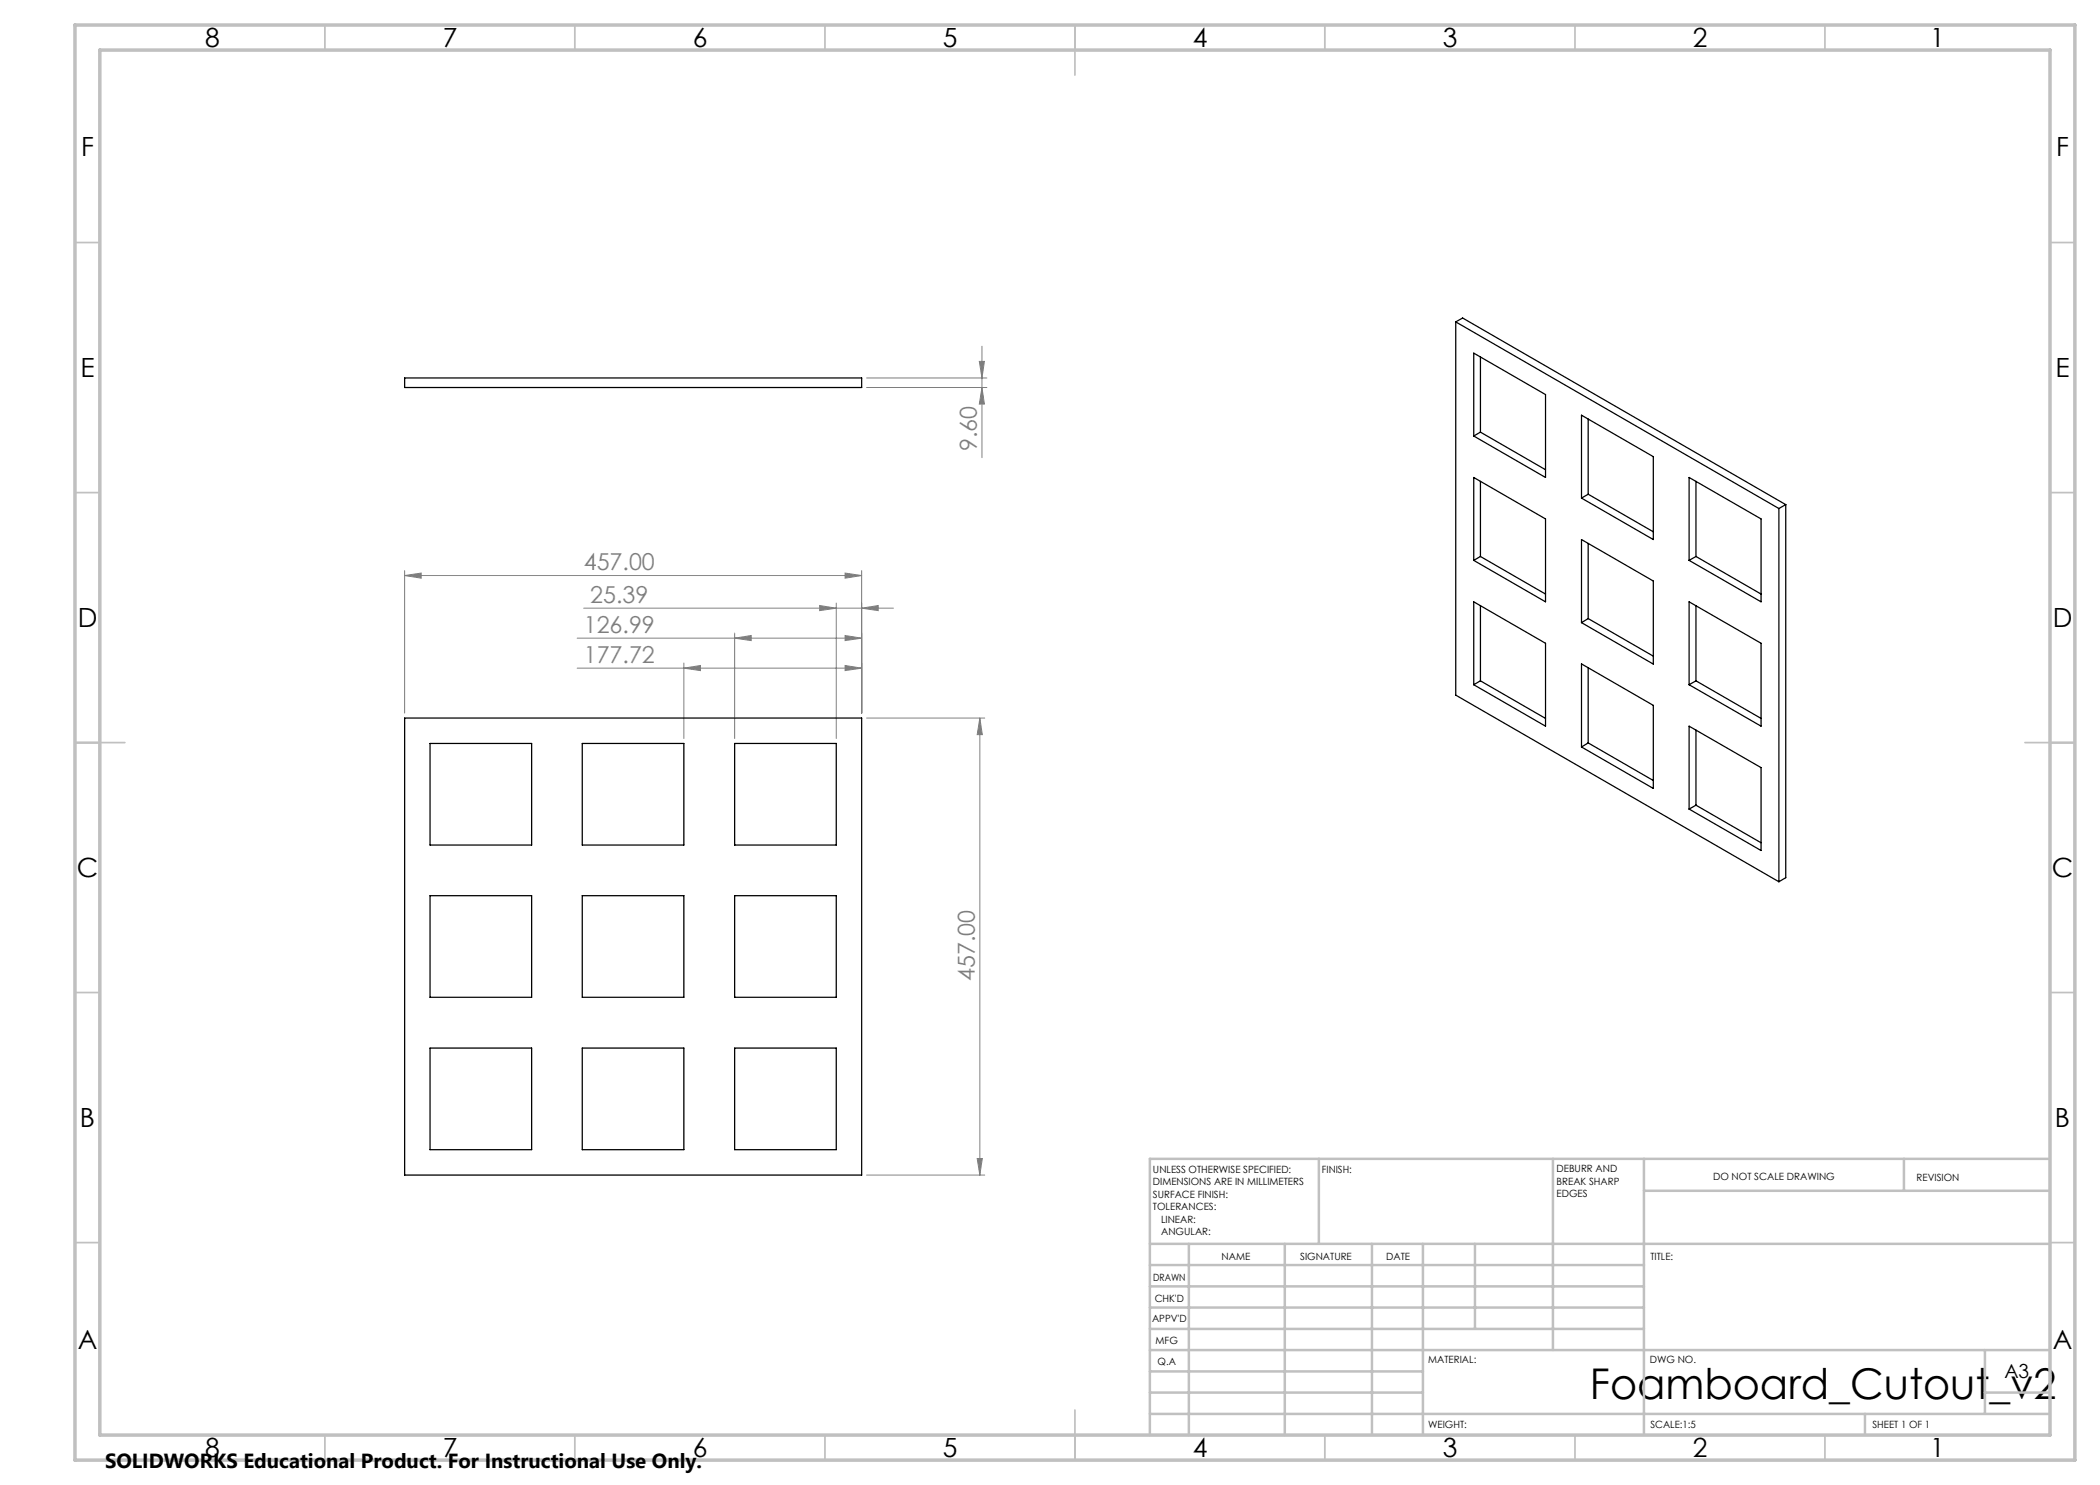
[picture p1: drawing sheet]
<svg xmlns="http://www.w3.org/2000/svg" width="420mm" height="297mm" viewBox="0 0 420 297" stroke-linecap="round" stroke-linejoin="round" font-family="sans-serif">
<g fill="none" stroke="#808080" stroke-width=".2">
<path d="M173.3 77.5h24.1M173.3 75.6h24.1M195.9 72.3h1l-.5 3.3zM196.4 69.2v22.3M196.4 77.5l.5 3.3h-1zM80.9 115.1l3.3-.5v1zM80.9 114.1v28.5M80.9 115.1h91.4M169 114.6l3.3 .5-3.3 .5zM172.3 114.1v28.5M115.4 127.6h56.9M115.4 133.6h56.9"/>
<path d="M116.7 121.6h62M136.8 133.6l3.3-.5v1zM136.8 132.6v15.1M146.9 127.6l3.3-.5v1zM146.9 126.6v21.1M163.9 121.1l3.4 .5-3.4 .5zM167.3 120.6v27.1M169 127.1l3.3 .5-3.3 .5zM169 133.1l3.3 .5-3.3 .5zM172.3 121.6l3.3-.5v1zM173.3 143.6h23.7M196 143.6v91.4"/>
<path d="M196 143.6l.5 3.3h-1.1zM173.3 235h23.7M195.4 231.7h1.1l-.5 3.3z"/>
</g>
<g fill="none" stroke="#c0c0c0" stroke-width=".35">
<path d="M65 5v5M115 5v5M165 5v5M215 5v10M265 5v5M315 5v5M365 5v5M15 48.5h5M410 48.5h5M15 98.5h5M410 98.5h5M15 148.5h10"/>
<path d="M405 148.5h10M15 198.5h5M410 198.5h5M15 248.5h5M410 248.5h5M65 287v5M115 287v5M165 287v5M215 282v10M265 287v5M315 287v5M365 287v5"/>
</g>
<g fill="none" stroke="#c0c0c0" stroke-width=".5">
<path d="M263.8 231.8v17M310.6 231.8v38.2M328.8 231.8v55.2M328.8 238.2h81.2M380.8 231.8v6.4M410 231.8h-180v55.2M230 248.8h180M230 257.3h98.8M230 253h98.8M237.8 248.8v38.2M257 248.8v38.2M274.4 248.8v38.2"/>
<path d="M284.6 248.8v38.2M295 248.8v17M230 265.8h98.8M230 261.5h98.8M230 278.5h54.6M230 274.3h54.6M230 270h180M397 278.5h13M397 270v12.8M230 282.8h180M373 282.8v4.2"/>
</g>
<path d="M15 5h400v287h-400zM20 10h390v277h-390z" fill="none" stroke="#c0c0c0" stroke-width=".7"/>
<g fill="#808080">
<path d="M169 114.6l3.3 .5-3.3 .5zM80.9 115.1l3.3-.5v1zM172.3 121.6l3.3-.5v1zM163.9 121.1l3.4 .5-3.4 .5zM169 127.1l3.3 .5-3.3 .5zM146.9 127.6l3.3-.5v1zM169 133.1l3.3 .5-3.3 .5zM136.8 133.6l3.3-.5v1z"/>
<path d="M195.4 231.7h1.1l-.5 3.3zM196 143.6l.5 3.3h-1.1zM196.4 77.5l.5 3.3h-1zM195.9 72.3h1l-.5 3.3z"/>
</g>
<g fill="none" stroke="#000" stroke-width=".25">
<path d="M80.9 75.6h91.4v1.9h-91.4zM291.1 64.4l64.7 37.3M291.1 64.4l1.4-.8 64.7 37.3M291.1 64.4v74.6l64.7 37.4M294.7 70.6l14.4 8.3v16.6l-14.4-8.3zM296.1 71.4v15M294.7 95.5l14.4 8.3v16.6l-14.4-8.3zM296.1 86.4l-1.4 .8M296.1 86.4l13 7.5M296.1 96.3v15M316.3 83l14.4 8.3v16.6l-14.4-8.3zM317.6 98.8l13.1 7.6"/>
<path d="M317.6 98.8l-1.3 .8M317.6 83.8v15M337.8 95.5l14.4 8.3v16.6l-14.4-8.3zM339.2 96.3v15M296.1 111.3l13 7.5M296.1 111.3l-1.4 .8M316.3 107.9l14.4 8.3v16.6l-14.4-8.3zM317.6 108.7v15M339.2 111.3l-1.4 .8M339.2 111.3l13 7.5M355.8 101.7v74.7M357.2 100.9v74.6l-1.4 .9"/>
<path d="M357.2 100.9l-1.4 .8M294.7 120.4l14.4 8.3v16.5l-14.4-8.3zM296.1 121.1v15.1M296.1 136.2l-1.4 .7M296.1 136.2l13 7.5M316.3 132.8l14.4 8.3v16.6l-14.4-8.3zM317.6 123.7l13.1 7.5M317.6 133.6v15M317.6 123.7l-1.3 .8M337.8 120.4l14.4 8.3v16.5l-14.4-8.3zM339.2 121.1v15.1M339.2 136.2l-1.4 .7"/>
<path d="M339.2 136.2l13 7.5M80.9 143.6h91.4v91.4h-91.4zM86 148.7h20.3v20.3h-20.3zM116.5 148.7h20.3v20.3h-20.3zM146.9 148.7h20.4v20.3h-20.4zM317.6 148.6l13.1 7.5M317.6 148.6l-1.3 .8M337.8 145.2l14.4 8.3v16.6l-14.4-8.3zM339.2 146v15M86 179.1h20.3v20.4h-20.3zM116.5 179.1h20.3v20.4h-20.3zM146.9 179.1h20.4v20.4h-20.4z"/>
<path d="M339.2 161l-1.4 .8M339.2 161l13 7.6M86 209.6h20.3v20.3h-20.3zM116.5 209.6h20.3v20.3h-20.3zM146.9 209.6h20.4v20.3h-20.4z"/>
</g>
<text font-size="8.5" x="318" y="279.7">Foamboard_Cutout_v2</text>
<g font-size="5.3">
<text x="41" y="9.5">8</text>
<text x="88.5" y="9.5">7</text>
<text x="138.5" y="9.5">6</text>
<text x="188.5" y="9.5">5</text>
<text x="238.5" y="9.5">4</text>
<text x="288.5" y="9.5">3</text>
<text x="338.5" y="9.5">2</text>
<text x="386" y="9.5">1</text>
<text x="16.2" y="31.3">F</text>
<text x="411.2" y="31.3">F</text>
<text x="16.1" y="75.5">E</text>
<text x="411.1" y="75.5">E</text>
<text x="15.5" y="125.5">D</text>
<text x="410.5" y="125.5">D</text>
<text x="15.4" y="175.5">C</text>
<text x="410.4" y="175.5">C</text>
<text x="16" y="225.5">B</text>
<text x="411" y="225.5">B</text>
<text x="15.5" y="269.8">A</text>
<text x="410.5" y="269.8">A</text>
<text x="41" y="291.5">8</text>
<text x="88.5" y="291.5">7</text>
<text x="138.5" y="291.5">6</text>
<text x="188.5" y="291.5">5</text>
<text x="238.5" y="291.5">4</text>
<text x="288.5" y="291.5">3</text>
<text x="338.5" y="291.5">2</text>
<text x="386" y="291.5">1</text>
</g>
<g font-size="4.7" fill="#808080">
<text x="195.4" y="90.2" transform="rotate(-90 195.4 90.2)">9.60</text>
<text x="116.8" y="114.1">457.00</text>
<text x="118" y="120.6">25.39</text>
<text x="116.8" y="126.6">126.99</text>
<text x="116.8" y="132.6">177.72</text>
<text x="195" y="196.2" transform="rotate(-90 195 196.2)">457.00</text>
</g>
<text font-size="4.1" x="21" y="293.7">SOLIDWORKS Educational Product. For Instructional Use Only.</text>
<text font-size="3.9" x="400.9" y="275.5">A3</text>
<g font-size="2">
<text x="230.6" y="234.6">UNLESS OTHERWISE SPECIFIED:</text>
<text x="230.6" y="237.1">DIMENSIONS ARE IN MILLIMETERS</text>
<text x="230.6" y="239.6">SURFACE FINISH:</text>
<text x="264.4" y="234.6">FINISH:</text>
<text x="311.3" y="234.5">DEBURR AND</text>
<text x="311.3" y="237">BREAK SHARP</text>
<text x="311.3" y="239.5">EDGES</text>
<text x="342.6" y="236">DO NOT SCALE DRAWING</text>
<text x="383.3" y="236.2">REVISION</text>
<text x="230.6" y="242.1">TOLERANCES:</text>
<text x="232.2" y="244.6">LINEAR:</text>
<text x="232.2" y="247.1">ANGULAR:</text>
<text x="244.3" y="252">NAME</text>
<text x="260" y="251.9">SIGNATURE</text>
<text x="277.2" y="251.9">DATE</text>
<text x="330.1" y="251.9">TITLE:</text>
<text x="230.6" y="256.1">DRAWN</text>
<text x="230.9" y="260.3">CHK'D</text>
<text x="230.4" y="264.4">APPV'D</text>
<text x="231.1" y="268.8">MFG</text>
<text x="231.5" y="273">Q.A</text>
<text x="285.6" y="272.5">MATERIAL:</text>
<text x="330" y="272.5">DWG NO.</text>
<text x="285.6" y="285.5">WEIGHT:</text>
<text x="330.1" y="285.6">SCALE:1:5</text>
<text x="374.5" y="285.6">SHEET 1 OF 1</text>
</g>
</svg>
